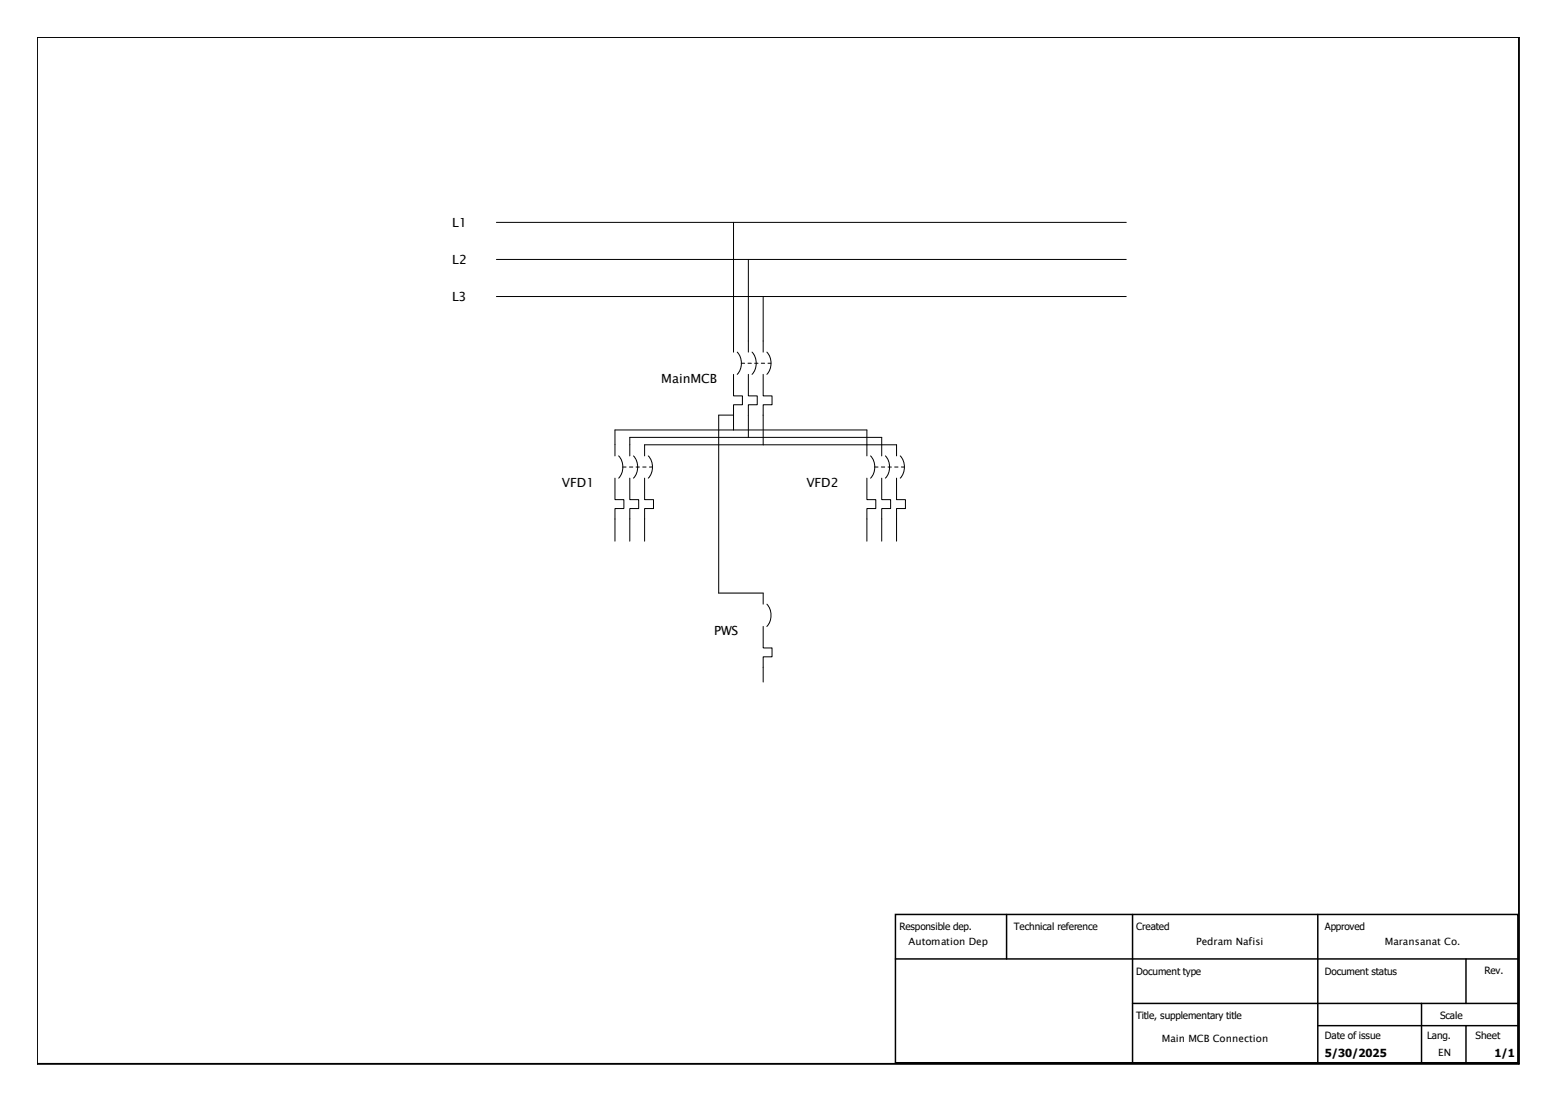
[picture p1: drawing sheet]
<svg xmlns="http://www.w3.org/2000/svg" width="420mm" height="297mm" viewBox="0 0 420 297" stroke-linecap="round" stroke-linejoin="round" font-family="sans-serif">
<g fill="none" stroke="#000" stroke-width=".27">
<path d="M134 60h170M198 60v35M134 70h170M134 80h170M202 70v25M206 80v15M199 95a4.6 4.6 0 0 1 0 6M203 95a4.6 4.6 0 0 1 0 6M207 95a4.6 4.6 0 0 1 0 6M198 101v5.8h2.4v2.4h-2.4v2.8M198 112v4M198 112h-4v48h12v3"/>
<path d="M202 101v5.8h2.4v2.4h-2.4v8.8M206 101v5.8h2.4v2.4h-2.4v10.8M166 129v5.8h2.4v2.4h-2.4v8.8M166 123v-7h68v7M167 123a4.6 4.6 0 0 1 0 6M170 129v5.8h2.4v2.4h-2.4v8.8M170 123v-5h68v5M171 123a4.6 4.6 0 0 1 0 6M174 129v5.8h2.4v2.4h-2.4v8.8M174 123v-3h68v3M175 123a4.6 4.6 0 0 1 0 6M234 129v5.8h2.4v2.4h-2.4v8.8"/>
<path d="M235 123a4.6 4.6 0 0 1 0 6M238 129v5.8h2.4v2.4h-2.4v8.8M239 123a4.6 4.6 0 0 1 0 6M242 129v5.8h2.4v2.4h-2.4v8.8M243 123a4.6 4.6 0 0 1 0 6M206 169v5.8h2.4v2.4h-2.4v6.8M207 163a4.6 4.6 0 0 1 0 6"/>
</g>
<path d="M200.1 98h8M168.1 126h8M236.1 126h8" fill="none" stroke="#000" stroke-width=".27" stroke-dasharray=".9 .9"/>
<path d="M10 10h400v277h-400z" fill="none" stroke="#000" stroke-width=".5"/>
<path d="M241.7 246.7h168v40h-168zM241.7 258.7h168M271.7 246.7v12M305.7 246.7v40M355.7 246.7v40M395.7 258.7v12M305.7 270.7h104M355.7 276.7h54M383.7 270.7v16M395.7 276.7v10" fill="none" stroke="#000" stroke-width=".4"/>
<g font-size="3.4">
<text x="122.1" y="61.3">L1</text>
<text x="122.1" y="71.3">L2</text>
<text x="122" y="81.3">L3</text>
<text x="178.5" y="103.4">MainMCB</text>
<text x="151.7" y="131.4">VFD1</text>
<text x="217.7" y="131.4">VFD2</text>
<text x="192.8" y="171.4">PWS</text>
</g>
<g font-size="3">
<text x="357.6" y="285.2">5/30/2025</text>
<text x="403.4" y="285.2">1/1</text>
</g>
<g font-size="2.7">
<text x="242.8" y="250.8">Responsible dep.</text>
<text x="273.7" y="250.8">Technical reference</text>
<text x="306.7" y="250.8">Created</text>
<text x="357.6" y="250.8">Approved</text>
<text x="245.2" y="255">Automation Dep</text>
<text x="322.9" y="255">Pedram Nafisi</text>
<text x="373.8" y="255">Maransanat Co.</text>
<text x="306.7" y="263">Document type</text>
<text x="357.6" y="263">Document status</text>
<text x="400.7" y="262.8">Rev.</text>
<text x="306.7" y="274.8">Title, supplementary title</text>
<text x="388.7" y="274.8">Scale</text>
<text x="313.6" y="281">Main MCB Connection</text>
<text x="357.6" y="280.4">Date of issue</text>
<text x="385.2" y="280.4">Lang.</text>
<text x="398.3" y="280.4">Sheet</text>
<text x="388.2" y="285">EN</text>
</g>
</svg>
